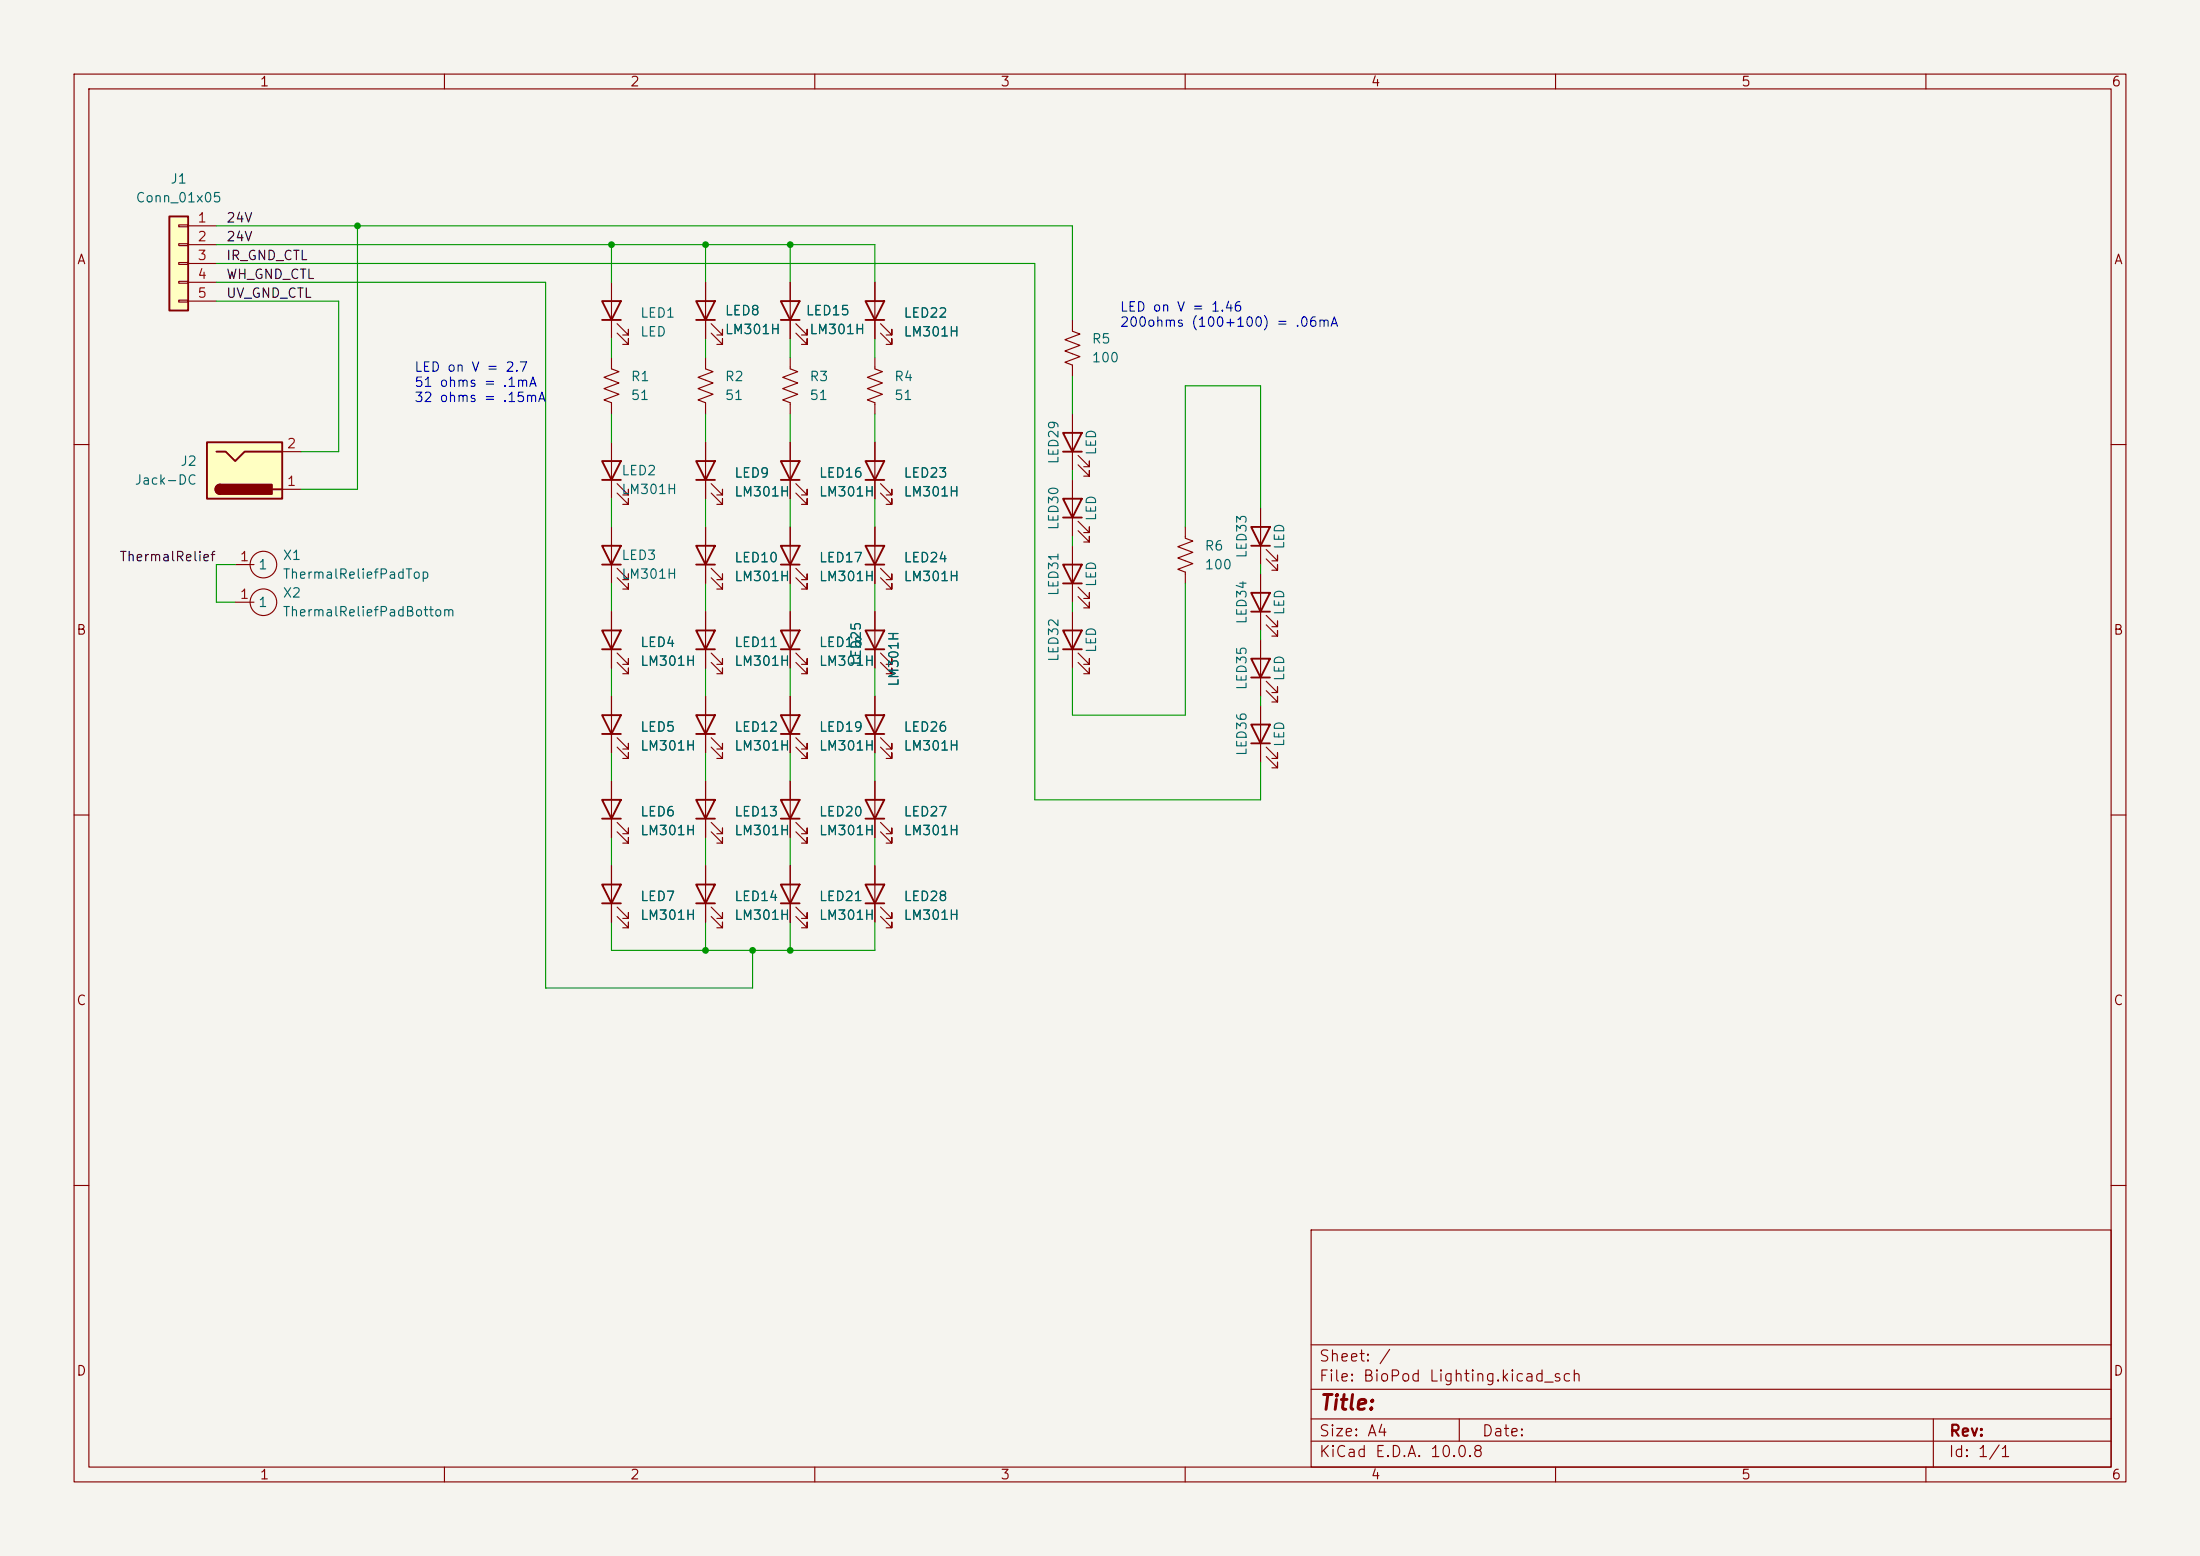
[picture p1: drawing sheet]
(kicad_sch (version 20211123) (generator eeschema)

 (paper "A4")

 (lib_symbols
  (symbol "Connector:Jack-DC" (pin_names (offset 1.016)) (in_bom yes) (on_board yes)
   (property "Reference" "J" (id 0) (at 0 5.334 0) (effects (font (size 1.27 1.27))))
   (property "Value" "Jack-DC" (id 1) (at 0 -5.08 0) (effects (font (size 1.27 1.27))))
   (property "Footprint" "" (id 2) (at 1.27 -1.016 0) (effects (font (size 1.27 1.27)) hide))
   (property "Datasheet" "~" (id 3) (at 1.27 -1.016 0) (effects (font (size 1.27 1.27)) hide))
   (symbol "Jack-DC_0_1"
    (rectangle (start -5.08 3.81) (end 5.08 -3.81) (stroke (width 0.254) (type default) (color 0 0 0 0)) (fill (type background)))
    (arc (start -3.302 3.175) (mid -3.937 2.54) (end -3.302 1.905) (stroke (width 0.254) (type default) (color 0 0 0 0)) (fill (type none)))
    (arc (start -3.302 3.175) (mid -3.937 2.54) (end -3.302 1.905) (stroke (width 0.254) (type default) (color 0 0 0 0)) (fill (type outline)))
    (polyline (pts (xy 5.08 2.54) (xy 3.81 2.54)) (stroke (width 0.254) (type default) (color 0 0 0 0)) (fill (type none)))
    (polyline (pts (xy -3.81 -2.54) (xy -2.54 -2.54) (xy -1.27 -1.27) (xy 0 -2.54) (xy 2.54 -2.54) (xy 5.08 -2.54)) (stroke (width 0.254) (type default) (color 0 0 0 0)) (fill (type none)))
    (rectangle (start 3.683 3.175) (end -3.302 1.905) (stroke (width 0.254) (type default) (color 0 0 0 0)) (fill (type outline))))
   (symbol "Jack-DC_1_1"
    (pin passive line (at 7.62 2.54 180) (length 2.54) (name "~" (effects (font (size 1.27 1.27)))) (number "1" (effects (font (size 1.27 1.27)))))
    (pin passive line (at 7.62 -2.54 180) (length 2.54) (name "~" (effects (font (size 1.27 1.27)))) (number "2" (effects (font (size 1.27 1.27)))))))
  (symbol "Connector_Generic:Conn_01x05" (pin_names (offset 1.016) hide) (in_bom yes) (on_board yes)
   (property "Reference" "J" (id 0) (at 0 7.62 0) (effects (font (size 1.27 1.27))))
   (property "Value" "Conn_01x05" (id 1) (at 0 -7.62 0) (effects (font (size 1.27 1.27))))
   (property "Footprint" "" (id 2) (at 0 0 0) (effects (font (size 1.27 1.27)) hide))
   (property "Datasheet" "~" (id 3) (at 0 0 0) (effects (font (size 1.27 1.27)) hide))
   (symbol "Conn_01x05_1_1"
    (rectangle (start -1.27 -4.953) (end 0 -5.207) (stroke (width 0.1524) (type default) (color 0 0 0 0)) (fill (type none)))
    (rectangle (start -1.27 -2.413) (end 0 -2.667) (stroke (width 0.1524) (type default) (color 0 0 0 0)) (fill (type none)))
    (rectangle (start -1.27 0.127) (end 0 -0.127) (stroke (width 0.1524) (type default) (color 0 0 0 0)) (fill (type none)))
    (rectangle (start -1.27 2.667) (end 0 2.413) (stroke (width 0.1524) (type default) (color 0 0 0 0)) (fill (type none)))
    (rectangle (start -1.27 5.207) (end 0 4.953) (stroke (width 0.1524) (type default) (color 0 0 0 0)) (fill (type none)))
    (rectangle (start -1.27 6.35) (end 1.27 -6.35) (stroke (width 0.254) (type default) (color 0 0 0 0)) (fill (type background)))
    (pin passive line (at -5.08 5.08 0) (length 3.81) (name "Pin_1" (effects (font (size 1.27 1.27)))) (number "1" (effects (font (size 1.27 1.27)))))
    (pin passive line (at -5.08 2.54 0) (length 3.81) (name "Pin_2" (effects (font (size 1.27 1.27)))) (number "2" (effects (font (size 1.27 1.27)))))
    (pin passive line (at -5.08 0 0) (length 3.81) (name "Pin_3" (effects (font (size 1.27 1.27)))) (number "3" (effects (font (size 1.27 1.27)))))
    (pin passive line (at -5.08 -2.54 0) (length 3.81) (name "Pin_4" (effects (font (size 1.27 1.27)))) (number "4" (effects (font (size 1.27 1.27)))))
    (pin passive line (at -5.08 -5.08 0) (length 3.81) (name "Pin_5" (effects (font (size 1.27 1.27)))) (number "5" (effects (font (size 1.27 1.27)))))))
  (symbol "Device:R_US" (pin_numbers hide) (pin_names (offset 0)) (in_bom yes) (on_board yes)
   (property "Reference" "R" (id 0) (at 2.54 0 90) (effects (font (size 1.27 1.27))))
   (property "Value" "R_US" (id 1) (at -2.54 0 90) (effects (font (size 1.27 1.27))))
   (property "Footprint" "" (id 2) (at 1.016 -0.254 90) (effects (font (size 1.27 1.27)) hide))
   (property "Datasheet" "~" (id 3) (at 0 0 0) (effects (font (size 1.27 1.27)) hide))
   (symbol "R_US_0_1"
    (polyline (pts (xy 0 -2.286) (xy 0 -2.54)) (stroke (width 0) (type default) (color 0 0 0 0)) (fill (type none)))
    (polyline (pts (xy 0 2.286) (xy 0 2.54)) (stroke (width 0) (type default) (color 0 0 0 0)) (fill (type none)))
    (polyline (pts (xy 0 -0.762) (xy 1.016 -1.143) (xy 0 -1.524) (xy -1.016 -1.905) (xy 0 -2.286)) (stroke (width 0) (type default) (color 0 0 0 0)) (fill (type none)))
    (polyline (pts (xy 0 0.762) (xy 1.016 0.381) (xy 0 0) (xy -1.016 -0.381) (xy 0 -0.762)) (stroke (width 0) (type default) (color 0 0 0 0)) (fill (type none)))
    (polyline (pts (xy 0 2.286) (xy 1.016 1.905) (xy 0 1.524) (xy -1.016 1.143) (xy 0 0.762)) (stroke (width 0) (type default) (color 0 0 0 0)) (fill (type none))))
   (symbol "R_US_1_1"
    (pin passive line (at 0 3.81 270) (length 1.27) (name "~" (effects (font (size 1.27 1.27)))) (number "1" (effects (font (size 1.27 1.27)))))
    (pin passive line (at 0 -3.81 90) (length 1.27) (name "~" (effects (font (size 1.27 1.27)))) (number "2" (effects (font (size 1.27 1.27)))))))
  (symbol "GySymbols:LED" (pin_numbers hide) (pin_names (offset 1.016) hide) (in_bom yes) (on_board yes)
   (property "Reference" "LED" (id 0) (at 0 3.81 90) (effects (font (size 1.27 1.27))))
   (property "Value" "LED" (id 1) (at 0 -3.81 90) (effects (font (size 1.27 1.27))))
   (property "Footprint" "" (id 2) (at 0 0 0) (effects (font (size 1.27 1.27)) hide))
   (property "Datasheet" "~" (id 3) (at 0 0 0) (effects (font (size 1.27 1.27)) hide))
   (symbol "LED_0_1"
    (polyline (pts (xy -1.27 -1.27) (xy -1.27 1.27)) (stroke (width 0.254) (type default) (color 0 0 0 0)) (fill (type none)))
    (polyline (pts (xy -1.27 0) (xy 1.27 0)) (stroke (width 0) (type default) (color 0 0 0 0)) (fill (type none)))
    (polyline (pts (xy 1.27 -1.27) (xy 1.27 1.27) (xy -1.27 0) (xy 1.27 -1.27)) (stroke (width 0.254) (type default) (color 0 0 0 0)) (fill (type none)))
    (polyline (pts (xy -3.048 -0.762) (xy -4.572 -2.286) (xy -3.81 -2.286) (xy -4.572 -2.286) (xy -4.572 -1.524)) (stroke (width 0) (type default) (color 0 0 0 0)) (fill (type none)))
    (polyline (pts (xy -1.778 -0.762) (xy -3.302 -2.286) (xy -2.54 -2.286) (xy -3.302 -2.286) (xy -3.302 -1.524)) (stroke (width 0) (type default) (color 0 0 0 0)) (fill (type none))))
   (symbol "LED_1_1"
    (pin passive line (at -3.81 0 0) (length 2.54) (name "K" (effects (font (size 1.27 1.27)))) (number "1" (effects (font (size 1.27 1.27)))))
    (pin passive line (at 3.81 0 180) (length 2.54) (name "A" (effects (font (size 1.27 1.27)))) (number "2" (effects (font (size 1.27 1.27)))))))
  (symbol "GySymbols:ThermalReliefPad" (in_bom yes) (on_board yes)
   (property "Reference" "X" (id 0) (at 0 3.81 0) (effects (font (size 1.27 1.27))))
   (property "Value" "ThermalReliefPad" (id 1) (at 0 -3.81 0) (effects (font (size 1.27 1.27))))
   (property "Footprint" "" (id 2) (at 0 0 0) (effects (font (size 1.27 1.27)) hide))
   (property "Datasheet" "" (id 3) (at 0 0 0) (effects (font (size 1.27 1.27)) hide))
   (symbol "ThermalReliefPad_0_1"
    (circle (center 1.27 0) (radius 1.7961) (stroke (width 0) (type default) (color 0 0 0 0)) (fill (type none))))
   (symbol "ThermalReliefPad_1_1"
    (pin passive line (at -2.54 0 0) (length 2.54) (name "1" (effects (font (size 1.27 1.27)))) (number "1" (effects (font (size 1.27 1.27)))))))
  (symbol "ThermalReliefPad_1" (in_bom yes) (on_board yes)
   (property "Reference" "X" (id 0) (at 0 3.81 0) (effects (font (size 1.27 1.27))))
   (property "Value" "ThermalReliefPad_1" (id 1) (at 0 -3.81 0) (effects (font (size 1.27 1.27))))
   (property "Footprint" "" (id 2) (at 0 0 0) (effects (font (size 1.27 1.27)) hide))
   (property "Datasheet" "" (id 3) (at 0 0 0) (effects (font (size 1.27 1.27)) hide))
   (symbol "ThermalReliefPad_1_0_1"
    (circle (center 1.27 0) (radius 1.7961) (stroke (width 0) (type default) (color 0 0 0 0)) (fill (type none))))
   (symbol "ThermalReliefPad_1_1_1"
    (pin passive line (at -2.54 0 0) (length 2.54) (name "1" (effects (font (size 1.27 1.27)))) (number "1" (effects (font (size 1.27 1.27))))))))

 (junction (at 82.55 33.02) (diameter 0) (color 0 0 0 0))
 (junction (at 95.25 33.02) (diameter 0) (color 0 0 0 0))
 (junction (at 48.26 30.48) (diameter 0) (color 0 0 0 0))
 (junction (at 101.6 128.27) (diameter 0) (color 0 0 0 0))
 (junction (at 106.68 128.27) (diameter 0) (color 0 0 0 0))
 (junction (at 106.68 33.02) (diameter 0) (color 0 0 0 0))
 (junction (at 95.25 128.27) (diameter 0) (color 0 0 0 0))

 (wire (pts (xy 118.11 113.03) (xy 118.11 116.84)) (stroke (width 0) (type default) (color 0 0 0 0)))
 (wire (pts (xy 118.11 78.74) (xy 118.11 82.55)) (stroke (width 0) (type default) (color 0 0 0 0)))
 (wire (pts (xy 29.21 81.28) (xy 31.75 81.28)) (stroke (width 0) (type default) (color 0 0 0 0)))
 (wire (pts (xy 170.18 85.09) (xy 170.18 86.36)) (stroke (width 0) (type default) (color 0 0 0 0)))
 (wire (pts (xy 118.11 33.02) (xy 106.68 33.02)) (stroke (width 0) (type default) (color 0 0 0 0)))
 (wire (pts (xy 106.68 67.31) (xy 106.68 71.12)) (stroke (width 0) (type default) (color 0 0 0 0)))
 (wire (pts (xy 95.25 67.31) (xy 95.25 71.12)) (stroke (width 0) (type default) (color 0 0 0 0)))
 (wire (pts (xy 106.68 128.27) (xy 106.68 124.46)) (stroke (width 0) (type default) (color 0 0 0 0)))
 (wire (pts (xy 95.25 113.03) (xy 95.25 116.84)) (stroke (width 0) (type default) (color 0 0 0 0)))
 (wire (pts (xy 48.26 30.48) (xy 48.26 66.04)) (stroke (width 0) (type default) (color 0 0 0 0)))
 (wire (pts (xy 29.21 76.2) (xy 29.21 81.28)) (stroke (width 0) (type default) (color 0 0 0 0)))
 (wire (pts (xy 82.55 113.03) (xy 82.55 116.84)) (stroke (width 0) (type default) (color 0 0 0 0)))
 (wire (pts (xy 170.18 52.07) (xy 170.18 68.58)) (stroke (width 0) (type default) (color 0 0 0 0)))
 (wire (pts (xy 170.18 76.2) (xy 170.18 77.47)) (stroke (width 0) (type default) (color 0 0 0 0)))
 (wire (pts (xy 82.55 33.02) (xy 82.55 38.1)) (stroke (width 0) (type default) (color 0 0 0 0)))
 (wire (pts (xy 31.75 76.2) (xy 29.21 76.2)) (stroke (width 0) (type default) (color 0 0 0 0)))
 (wire (pts (xy 106.68 128.27) (xy 118.11 128.27)) (stroke (width 0) (type default) (color 0 0 0 0)))
 (wire (pts (xy 29.21 30.48) (xy 48.26 30.48)) (stroke (width 0) (type default) (color 0 0 0 0)))
 (wire (pts (xy 106.68 33.02) (xy 106.68 38.1)) (stroke (width 0) (type default) (color 0 0 0 0)))
 (wire (pts (xy 82.55 67.31) (xy 82.55 71.12)) (stroke (width 0) (type default) (color 0 0 0 0)))
 (wire (pts (xy 40.64 66.04) (xy 48.26 66.04)) (stroke (width 0) (type default) (color 0 0 0 0)))
 (wire (pts (xy 82.55 78.74) (xy 82.55 82.55)) (stroke (width 0) (type default) (color 0 0 0 0)))
 (wire (pts (xy 118.11 55.88) (xy 118.11 59.69)) (stroke (width 0) (type default) (color 0 0 0 0)))
 (wire (pts (xy 95.25 101.6) (xy 95.25 105.41)) (stroke (width 0) (type default) (color 0 0 0 0)))
 (wire (pts (xy 82.55 90.17) (xy 82.55 93.98)) (stroke (width 0) (type default) (color 0 0 0 0)))
 (wire (pts (xy 106.68 113.03) (xy 106.68 116.84)) (stroke (width 0) (type default) (color 0 0 0 0)))
 (wire (pts (xy 73.66 38.1) (xy 73.66 133.35)) (stroke (width 0) (type default) (color 0 0 0 0)))
 (wire (pts (xy 82.55 128.27) (xy 82.55 124.46)) (stroke (width 0) (type default) (color 0 0 0 0)))
 (wire (pts (xy 144.78 30.48) (xy 144.78 43.18)) (stroke (width 0) (type default) (color 0 0 0 0)))
 (wire (pts (xy 95.25 128.27) (xy 101.6 128.27)) (stroke (width 0) (type default) (color 0 0 0 0)))
 (wire (pts (xy 144.78 72.39) (xy 144.78 73.66)) (stroke (width 0) (type default) (color 0 0 0 0)))
 (wire (pts (xy 82.55 55.88) (xy 82.55 59.69)) (stroke (width 0) (type default) (color 0 0 0 0)))
 (wire (pts (xy 101.6 128.27) (xy 101.6 133.35)) (stroke (width 0) (type default) (color 0 0 0 0)))
 (wire (pts (xy 118.11 45.72) (xy 118.11 48.26)) (stroke (width 0) (type default) (color 0 0 0 0)))
 (wire (pts (xy 82.55 128.27) (xy 95.25 128.27)) (stroke (width 0) (type default) (color 0 0 0 0)))
 (wire (pts (xy 48.26 30.48) (xy 144.78 30.48)) (stroke (width 0) (type default) (color 0 0 0 0)))
 (wire (pts (xy 95.25 128.27) (xy 95.25 124.46)) (stroke (width 0) (type default) (color 0 0 0 0)))
 (wire (pts (xy 170.18 93.98) (xy 170.18 95.25)) (stroke (width 0) (type default) (color 0 0 0 0)))
 (wire (pts (xy 101.6 128.27) (xy 106.68 128.27)) (stroke (width 0) (type default) (color 0 0 0 0)))
 (wire (pts (xy 95.25 33.02) (xy 82.55 33.02)) (stroke (width 0) (type default) (color 0 0 0 0)))
 (wire (pts (xy 29.21 35.56) (xy 139.7 35.56)) (stroke (width 0) (type default) (color 0 0 0 0)))
 (wire (pts (xy 73.66 133.35) (xy 101.6 133.35)) (stroke (width 0) (type default) (color 0 0 0 0)))
 (wire (pts (xy 95.25 33.02) (xy 95.25 38.1)) (stroke (width 0) (type default) (color 0 0 0 0)))
 (wire (pts (xy 118.11 38.1) (xy 118.11 33.02)) (stroke (width 0) (type default) (color 0 0 0 0)))
 (wire (pts (xy 118.11 128.27) (xy 118.11 124.46)) (stroke (width 0) (type default) (color 0 0 0 0)))
 (wire (pts (xy 139.7 107.95) (xy 170.18 107.95)) (stroke (width 0) (type default) (color 0 0 0 0)))
 (wire (pts (xy 144.78 81.28) (xy 144.78 82.55)) (stroke (width 0) (type default) (color 0 0 0 0)))
 (wire (pts (xy 144.78 96.52) (xy 160.02 96.52)) (stroke (width 0) (type default) (color 0 0 0 0)))
 (wire (pts (xy 29.21 38.1) (xy 73.66 38.1)) (stroke (width 0) (type default) (color 0 0 0 0)))
 (wire (pts (xy 29.21 33.02) (xy 82.55 33.02)) (stroke (width 0) (type default) (color 0 0 0 0)))
 (wire (pts (xy 160.02 71.12) (xy 160.02 52.07)) (stroke (width 0) (type default) (color 0 0 0 0)))
 (wire (pts (xy 106.68 55.88) (xy 106.68 59.69)) (stroke (width 0) (type default) (color 0 0 0 0)))
 (wire (pts (xy 29.21 40.64) (xy 45.72 40.64)) (stroke (width 0) (type default) (color 0 0 0 0)))
 (wire (pts (xy 106.68 33.02) (xy 95.25 33.02)) (stroke (width 0) (type default) (color 0 0 0 0)))
 (wire (pts (xy 95.25 55.88) (xy 95.25 59.69)) (stroke (width 0) (type default) (color 0 0 0 0)))
 (wire (pts (xy 144.78 90.17) (xy 144.78 96.52)) (stroke (width 0) (type default) (color 0 0 0 0)))
 (wire (pts (xy 106.68 45.72) (xy 106.68 48.26)) (stroke (width 0) (type default) (color 0 0 0 0)))
 (wire (pts (xy 106.68 78.74) (xy 106.68 82.55)) (stroke (width 0) (type default) (color 0 0 0 0)))
 (wire (pts (xy 144.78 50.8) (xy 144.78 55.88)) (stroke (width 0) (type default) (color 0 0 0 0)))
 (wire (pts (xy 106.68 90.17) (xy 106.68 93.98)) (stroke (width 0) (type default) (color 0 0 0 0)))
 (wire (pts (xy 160.02 52.07) (xy 170.18 52.07)) (stroke (width 0) (type default) (color 0 0 0 0)))
 (wire (pts (xy 118.11 101.6) (xy 118.11 105.41)) (stroke (width 0) (type default) (color 0 0 0 0)))
 (wire (pts (xy 40.64 60.96) (xy 45.72 60.96)) (stroke (width 0) (type default) (color 0 0 0 0)))
 (wire (pts (xy 160.02 96.52) (xy 160.02 78.74)) (stroke (width 0) (type default) (color 0 0 0 0)))
 (wire (pts (xy 106.68 101.6) (xy 106.68 105.41)) (stroke (width 0) (type default) (color 0 0 0 0)))
 (wire (pts (xy 139.7 35.56) (xy 139.7 107.95)) (stroke (width 0) (type default) (color 0 0 0 0)))
 (wire (pts (xy 118.11 67.31) (xy 118.11 71.12)) (stroke (width 0) (type default) (color 0 0 0 0)))
 (wire (pts (xy 95.25 45.72) (xy 95.25 48.26)) (stroke (width 0) (type default) (color 0 0 0 0)))
 (wire (pts (xy 95.25 90.17) (xy 95.25 93.98)) (stroke (width 0) (type default) (color 0 0 0 0)))
 (wire (pts (xy 82.55 101.6) (xy 82.55 105.41)) (stroke (width 0) (type default) (color 0 0 0 0)))
 (wire (pts (xy 144.78 63.5) (xy 144.78 64.77)) (stroke (width 0) (type default) (color 0 0 0 0)))
 (wire (pts (xy 170.18 102.87) (xy 170.18 107.95)) (stroke (width 0) (type default) (color 0 0 0 0)))
 (wire (pts (xy 118.11 90.17) (xy 118.11 93.98)) (stroke (width 0) (type default) (color 0 0 0 0)))
 (wire (pts (xy 95.25 78.74) (xy 95.25 82.55)) (stroke (width 0) (type default) (color 0 0 0 0)))
 (wire (pts (xy 45.72 40.64) (xy 45.72 60.96)) (stroke (width 0) (type default) (color 0 0 0 0)))
 (wire (pts (xy 82.55 45.72) (xy 82.55 48.26)) (stroke (width 0) (type default) (color 0 0 0 0)))

 (text "LED on V = 1.46\n200ohms (100+100) = .06mA" (at 151.13 44.45 0) (effects (font (size 1.27 1.27)) (justify left bottom)))
 (text "LED on V = 2.7\n51 ohms = .1mA\n32 ohms = .15mA" (at 55.88 54.61 0) (effects (font (size 1.27 1.27)) (justify left bottom)))

 (label "24V" (at 30.48 30.48 0) (effects (font (size 1.27 1.27)) (justify left bottom)))
 (label "WH_GND_CTL" (at 30.48 38.1 0) (effects (font (size 1.27 1.27)) (justify left bottom)))
 (label "IR_GND_CTL" (at 30.48 35.56 0) (effects (font (size 1.27 1.27)) (justify left bottom)))
 (label "24V" (at 30.48 33.02 0) (effects (font (size 1.27 1.27)) (justify left bottom)))
 (label "UV_GND_CTL" (at 30.48 40.64 0) (effects (font (size 1.27 1.27)) (justify left bottom)))
 (label "ThermalRelief" (at 29.21 76.2 180) (effects (font (size 1.27 1.27)) (justify right bottom)))

 (symbol (lib_id "GySymbols:LED") (at 118.11 86.36 90) (unit 1) (in_bom yes) (on_board yes)
  (property "Reference" "LED25" (id 0) (at 115.57 83.82 0) (effects (font (size 1.27 1.27)) (justify right)))
  (property "Value" "LM301H" (id 1) (at 120.65 85.09 0) (effects (font (size 1.27 1.27)) (justify right)))
  (property "Footprint" "AAAGYFootprints:LM301H_LED" (id 2) (at 118.11 86.36 0) (effects (font (size 1.27 1.27)) hide))
  (property "Datasheet" "~" (id 3) (at 118.11 86.36 0) (effects (font (size 1.27 1.27)) hide)) (pin "1") (pin "2"))

 (symbol (lib_id "GySymbols:LED") (at 106.68 109.22 90) (unit 1) (in_bom yes) (on_board yes) (fields_autoplaced)
  (property "Reference" "LED20" (id 0) (at 110.49 109.5374 90) (effects (font (size 1.27 1.27)) (justify right)))
  (property "Value" "LM301H" (id 1) (at 110.49 112.0774 90) (effects (font (size 1.27 1.27)) (justify right)))
  (property "Footprint" "AAAGYFootprints:LM301H_LED" (id 2) (at 106.68 109.22 0) (effects (font (size 1.27 1.27)) hide))
  (property "Datasheet" "~" (id 3) (at 106.68 109.22 0) (effects (font (size 1.27 1.27)) hide)) (pin "1") (pin "2"))

 (symbol (lib_id "GySymbols:LED") (at 82.55 74.93 90) (unit 1) (in_bom yes) (on_board yes)
  (property "Reference" "LED3" (id 0) (at 83.82 74.93 90) (effects (font (size 1.27 1.27)) (justify right)))
  (property "Value" "LM301H" (id 1) (at 83.82 77.47 90) (effects (font (size 1.27 1.27)) (justify right)))
  (property "Footprint" "AAAGYFootprints:LM301H_LED" (id 2) (at 82.55 74.93 0) (effects (font (size 1.27 1.27)) hide))
  (property "Datasheet" "~" (id 3) (at 82.55 74.93 0) (effects (font (size 1.27 1.27)) hide)) (pin "1") (pin "2"))

 (symbol (lib_id "GySymbols:LED") (at 106.68 74.93 90) (unit 1) (in_bom yes) (on_board yes) (fields_autoplaced)
  (property "Reference" "LED17" (id 0) (at 110.49 75.2474 90) (effects (font (size 1.27 1.27)) (justify right)))
  (property "Value" "LM301H" (id 1) (at 110.49 77.7874 90) (effects (font (size 1.27 1.27)) (justify right)))
  (property "Footprint" "AAAGYFootprints:LM301H_LED" (id 2) (at 106.68 74.93 0) (effects (font (size 1.27 1.27)) hide))
  (property "Datasheet" "~" (id 3) (at 106.68 74.93 0) (effects (font (size 1.27 1.27)) hide)) (pin "1") (pin "2"))

 (symbol (lib_id "GySymbols:LED") (at 82.55 109.22 90) (unit 1) (in_bom yes) (on_board yes) (fields_autoplaced)
  (property "Reference" "LED6" (id 0) (at 86.36 109.5374 90) (effects (font (size 1.27 1.27)) (justify right)))
  (property "Value" "LM301H" (id 1) (at 86.36 112.0774 90) (effects (font (size 1.27 1.27)) (justify right)))
  (property "Footprint" "AAAGYFootprints:LM301H_LED" (id 2) (at 82.55 109.22 0) (effects (font (size 1.27 1.27)) hide))
  (property "Datasheet" "~" (id 3) (at 82.55 109.22 0) (effects (font (size 1.27 1.27)) hide)) (pin "1") (pin "2"))

 (symbol (lib_id "GySymbols:LED") (at 95.25 120.65 90) (unit 1) (in_bom yes) (on_board yes) (fields_autoplaced)
  (property "Reference" "LED14" (id 0) (at 99.06 120.9674 90) (effects (font (size 1.27 1.27)) (justify right)))
  (property "Value" "LM301H" (id 1) (at 99.06 123.5074 90) (effects (font (size 1.27 1.27)) (justify right)))
  (property "Footprint" "AAAGYFootprints:LM301H_LED" (id 2) (at 95.25 120.65 0) (effects (font (size 1.27 1.27)) hide))
  (property "Datasheet" "~" (id 3) (at 95.25 120.65 0) (effects (font (size 1.27 1.27)) hide)) (pin "1") (pin "2"))

 (symbol (lib_id "GySymbols:LED") (at 144.78 68.58 90) (unit 1) (in_bom yes) (on_board yes) (fields_autoplaced)
  (property "Reference" "LED30" (id 0) (at 142.24 68.58 0))
  (property "Value" "LED" (id 1) (at 147.32 68.58 0))
  (property "Footprint" "AAAGYFootprints:SFH-4258_LED" (id 2) (at 144.78 68.58 0) (effects (font (size 1.27 1.27)) hide))
  (property "Datasheet" "~" (id 3) (at 144.78 68.58 0) (effects (font (size 1.27 1.27)) hide)) (pin "1") (pin "2"))

 (symbol (lib_name "ThermalReliefPad_1") (lib_id "GySymbols:ThermalReliefPad") (at 34.29 81.28 0) (unit 1) (in_bom yes) (on_board yes) (fields_autoplaced)
  (property "Reference" "X2" (id 0) (at 38.1 80.0099 0) (effects (font (size 1.27 1.27)) (justify left)))
  (property "Value" "ThermalReliefPadBottom" (id 1) (at 38.1 82.5499 0) (effects (font (size 1.27 1.27)) (justify left)))
  (property "Footprint" "AAAGYFootprints:ThermalReliefNoMask" (id 2) (at 34.29 81.28 0) (effects (font (size 1.27 1.27)) hide))
  (property "Datasheet" "" (id 3) (at 34.29 81.28 0) (effects (font (size 1.27 1.27)) hide)) (pin "1"))

 (symbol (lib_id "GySymbols:LED") (at 170.18 72.39 90) (unit 1) (in_bom yes) (on_board yes) (fields_autoplaced)
  (property "Reference" "LED33" (id 0) (at 167.64 72.39 0))
  (property "Value" "LED" (id 1) (at 172.72 72.39 0))
  (property "Footprint" "AAAGYFootprints:SFH-4258_LED" (id 2) (at 170.18 72.39 0) (effects (font (size 1.27 1.27)) hide))
  (property "Datasheet" "~" (id 3) (at 170.18 72.39 0) (effects (font (size 1.27 1.27)) hide)) (pin "1") (pin "2"))

 (symbol (lib_id "GySymbols:ThermalReliefPad") (at 34.29 76.2 0) (unit 1) (in_bom yes) (on_board yes) (fields_autoplaced)
  (property "Reference" "X1" (id 0) (at 38.1 74.9299 0) (effects (font (size 1.27 1.27)) (justify left)))
  (property "Value" "ThermalReliefPadTop" (id 1) (at 38.1 77.4699 0) (effects (font (size 1.27 1.27)) (justify left)))
  (property "Footprint" "AAAGYFootprints:ThermalReliefWithMask" (id 2) (at 34.29 76.2 0) (effects (font (size 1.27 1.27)) hide))
  (property "Datasheet" "" (id 3) (at 34.29 76.2 0) (effects (font (size 1.27 1.27)) hide)) (pin "1"))

 (symbol (lib_id "GySymbols:LED") (at 106.68 120.65 90) (unit 1) (in_bom yes) (on_board yes) (fields_autoplaced)
  (property "Reference" "LED21" (id 0) (at 110.49 120.9674 90) (effects (font (size 1.27 1.27)) (justify right)))
  (property "Value" "LM301H" (id 1) (at 110.49 123.5074 90) (effects (font (size 1.27 1.27)) (justify right)))
  (property "Footprint" "AAAGYFootprints:LM301H_LED" (id 2) (at 106.68 120.65 0) (effects (font (size 1.27 1.27)) hide))
  (property "Datasheet" "~" (id 3) (at 106.68 120.65 0) (effects (font (size 1.27 1.27)) hide)) (pin "1") (pin "2"))

 (symbol (lib_id "GySymbols:LED") (at 82.55 120.65 90) (unit 1) (in_bom yes) (on_board yes) (fields_autoplaced)
  (property "Reference" "LED7" (id 0) (at 86.36 120.9674 90) (effects (font (size 1.27 1.27)) (justify right)))
  (property "Value" "LM301H" (id 1) (at 86.36 123.5074 90) (effects (font (size 1.27 1.27)) (justify right)))
  (property "Footprint" "AAAGYFootprints:LM301H_LED" (id 2) (at 82.55 120.65 0) (effects (font (size 1.27 1.27)) hide))
  (property "Datasheet" "~" (id 3) (at 82.55 120.65 0) (effects (font (size 1.27 1.27)) hide)) (pin "1") (pin "2"))

 (symbol (lib_id "GySymbols:LED") (at 95.25 109.22 90) (unit 1) (in_bom yes) (on_board yes) (fields_autoplaced)
  (property "Reference" "LED13" (id 0) (at 99.06 109.5374 90) (effects (font (size 1.27 1.27)) (justify right)))
  (property "Value" "LM301H" (id 1) (at 99.06 112.0774 90) (effects (font (size 1.27 1.27)) (justify right)))
  (property "Footprint" "AAAGYFootprints:LM301H_LED" (id 2) (at 95.25 109.22 0) (effects (font (size 1.27 1.27)) hide))
  (property "Datasheet" "~" (id 3) (at 95.25 109.22 0) (effects (font (size 1.27 1.27)) hide)) (pin "1") (pin "2"))

 (symbol (lib_id "GySymbols:LED") (at 82.55 63.5 90) (unit 1) (in_bom yes) (on_board yes)
  (property "Reference" "LED2" (id 0) (at 83.82 63.5 90) (effects (font (size 1.27 1.27)) (justify right)))
  (property "Value" "LM301H" (id 1) (at 83.82 66.04 90) (effects (font (size 1.27 1.27)) (justify right)))
  (property "Footprint" "AAAGYFootprints:LM301H_LED" (id 2) (at 82.55 63.5 0) (effects (font (size 1.27 1.27)) hide))
  (property "Datasheet" "~" (id 3) (at 82.55 63.5 0) (effects (font (size 1.27 1.27)) hide)) (pin "1") (pin "2"))

 (symbol (lib_id "GySymbols:LED") (at 170.18 99.06 90) (unit 1) (in_bom yes) (on_board yes) (fields_autoplaced)
  (property "Reference" "LED36" (id 0) (at 167.64 99.06 0))
  (property "Value" "LED" (id 1) (at 172.72 99.06 0))
  (property "Footprint" "AAAGYFootprints:SFH-4258_LED" (id 2) (at 170.18 99.06 0) (effects (font (size 1.27 1.27)) hide))
  (property "Datasheet" "~" (id 3) (at 170.18 99.06 0) (effects (font (size 1.27 1.27)) hide)) (pin "1") (pin "2"))

 (symbol (lib_id "GySymbols:LED") (at 106.68 97.79 90) (unit 1) (in_bom yes) (on_board yes) (fields_autoplaced)
  (property "Reference" "LED19" (id 0) (at 110.49 98.1074 90) (effects (font (size 1.27 1.27)) (justify right)))
  (property "Value" "LM301H" (id 1) (at 110.49 100.6474 90) (effects (font (size 1.27 1.27)) (justify right)))
  (property "Footprint" "AAAGYFootprints:LM301H_LED" (id 2) (at 106.68 97.79 0) (effects (font (size 1.27 1.27)) hide))
  (property "Datasheet" "~" (id 3) (at 106.68 97.79 0) (effects (font (size 1.27 1.27)) hide)) (pin "1") (pin "2"))

 (symbol (lib_id "GySymbols:LED") (at 118.11 97.79 90) (unit 1) (in_bom yes) (on_board yes) (fields_autoplaced)
  (property "Reference" "LED26" (id 0) (at 121.92 98.1074 90) (effects (font (size 1.27 1.27)) (justify right)))
  (property "Value" "LM301H" (id 1) (at 121.92 100.6474 90) (effects (font (size 1.27 1.27)) (justify right)))
  (property "Footprint" "AAAGYFootprints:LM301H_LED" (id 2) (at 118.11 97.79 0) (effects (font (size 1.27 1.27)) hide))
  (property "Datasheet" "~" (id 3) (at 118.11 97.79 0) (effects (font (size 1.27 1.27)) hide)) (pin "1") (pin "2"))

 (symbol (lib_id "GySymbols:LED") (at 95.25 63.5 90) (unit 1) (in_bom yes) (on_board yes)
  (property "Reference" "LED9" (id 0) (at 99.06 63.8174 90) (effects (font (size 1.27 1.27)) (justify right)))
  (property "Value" "LM301H" (id 1) (at 99.06 66.3574 90) (effects (font (size 1.27 1.27)) (justify right)))
  (property "Footprint" "AAAGYFootprints:LM301H_LED" (id 2) (at 95.25 63.5 0) (effects (font (size 1.27 1.27)) hide))
  (property "Datasheet" "~" (id 3) (at 95.25 63.5 0) (effects (font (size 1.27 1.27)) hide)) (pin "1") (pin "2"))

 (symbol (lib_id "Device:R_US") (at 95.25 52.07 0) (unit 1) (in_bom yes) (on_board yes) (fields_autoplaced)
  (property "Reference" "R2" (id 0) (at 97.79 50.7999 0) (effects (font (size 1.27 1.27)) (justify left)))
  (property "Value" "51" (id 1) (at 97.79 53.3399 0) (effects (font (size 1.27 1.27)) (justify left)))
  (property "Footprint" "Resistor_SMD:R_2512_6332Metric_Pad1.40x3.35mm_HandSolder" (id 2) (at 96.266 52.324 90) (effects (font (size 1.27 1.27)) hide))
  (property "Datasheet" "~" (id 3) (at 95.25 52.07 0) (effects (font (size 1.27 1.27)) hide)) (pin "1") (pin "2"))

 (symbol (lib_id "GySymbols:LED") (at 118.11 120.65 90) (unit 1) (in_bom yes) (on_board yes) (fields_autoplaced)
  (property "Reference" "LED28" (id 0) (at 121.92 120.9674 90) (effects (font (size 1.27 1.27)) (justify right)))
  (property "Value" "LM301H" (id 1) (at 121.92 123.5074 90) (effects (font (size 1.27 1.27)) (justify right)))
  (property "Footprint" "AAAGYFootprints:LM301H_LED" (id 2) (at 118.11 120.65 0) (effects (font (size 1.27 1.27)) hide))
  (property "Datasheet" "~" (id 3) (at 118.11 120.65 0) (effects (font (size 1.27 1.27)) hide)) (pin "1") (pin "2"))

 (symbol (lib_id "GySymbols:LED") (at 170.18 90.17 90) (unit 1) (in_bom yes) (on_board yes) (fields_autoplaced)
  (property "Reference" "LED35" (id 0) (at 167.64 90.17 0))
  (property "Value" "LED" (id 1) (at 172.72 90.17 0))
  (property "Footprint" "AAAGYFootprints:SFH-4258_LED" (id 2) (at 170.18 90.17 0) (effects (font (size 1.27 1.27)) hide))
  (property "Datasheet" "~" (id 3) (at 170.18 90.17 0) (effects (font (size 1.27 1.27)) hide)) (pin "1") (pin "2"))

 (symbol (lib_id "Device:R_US") (at 144.78 46.99 0) (unit 1) (in_bom yes) (on_board yes) (fields_autoplaced)
  (property "Reference" "R5" (id 0) (at 147.32 45.7199 0) (effects (font (size 1.27 1.27)) (justify left)))
  (property "Value" "100" (id 1) (at 147.32 48.2599 0) (effects (font (size 1.27 1.27)) (justify left)))
  (property "Footprint" "Resistor_SMD:R_2512_6332Metric_Pad1.40x3.35mm_HandSolder" (id 2) (at 145.796 47.244 90) (effects (font (size 1.27 1.27)) hide))
  (property "Datasheet" "~" (id 3) (at 144.78 46.99 0) (effects (font (size 1.27 1.27)) hide)) (pin "1") (pin "2"))

 (symbol (lib_id "GySymbols:LED") (at 118.11 109.22 90) (unit 1) (in_bom yes) (on_board yes) (fields_autoplaced)
  (property "Reference" "LED27" (id 0) (at 121.92 109.5374 90) (effects (font (size 1.27 1.27)) (justify right)))
  (property "Value" "LM301H" (id 1) (at 121.92 112.0774 90) (effects (font (size 1.27 1.27)) (justify right)))
  (property "Footprint" "AAAGYFootprints:LM301H_LED" (id 2) (at 118.11 109.22 0) (effects (font (size 1.27 1.27)) hide))
  (property "Datasheet" "~" (id 3) (at 118.11 109.22 0) (effects (font (size 1.27 1.27)) hide)) (pin "1") (pin "2"))

 (symbol (lib_id "GySymbols:LED") (at 95.25 97.79 90) (unit 1) (in_bom yes) (on_board yes) (fields_autoplaced)
  (property "Reference" "LED12" (id 0) (at 99.06 98.1074 90) (effects (font (size 1.27 1.27)) (justify right)))
  (property "Value" "LM301H" (id 1) (at 99.06 100.6474 90) (effects (font (size 1.27 1.27)) (justify right)))
  (property "Footprint" "AAAGYFootprints:LM301H_LED" (id 2) (at 95.25 97.79 0) (effects (font (size 1.27 1.27)) hide))
  (property "Datasheet" "~" (id 3) (at 95.25 97.79 0) (effects (font (size 1.27 1.27)) hide)) (pin "1") (pin "2"))

 (symbol (lib_id "GySymbols:LED") (at 95.25 86.36 90) (unit 1) (in_bom yes) (on_board yes) (fields_autoplaced)
  (property "Reference" "LED11" (id 0) (at 99.06 86.6774 90) (effects (font (size 1.27 1.27)) (justify right)))
  (property "Value" "LM301H" (id 1) (at 99.06 89.2174 90) (effects (font (size 1.27 1.27)) (justify right)))
  (property "Footprint" "AAAGYFootprints:LM301H_LED" (id 2) (at 95.25 86.36 0) (effects (font (size 1.27 1.27)) hide))
  (property "Datasheet" "~" (id 3) (at 95.25 86.36 0) (effects (font (size 1.27 1.27)) hide)) (pin "1") (pin "2"))

 (symbol (lib_id "Connector_Generic:Conn_01x05") (at 24.13 35.56 0) (mirror y) (unit 1) (in_bom yes) (on_board yes) (fields_autoplaced)
  (property "Reference" "J1" (id 0) (at 24.13 24.13 0))
  (property "Value" "Conn_01x05" (id 1) (at 24.13 26.67 0))
  (property "Footprint" "AAAGYFootprints:5PinLightConnector" (id 2) (at 24.13 35.56 0) (effects (font (size 1.27 1.27)) hide))
  (property "Datasheet" "~" (id 3) (at 24.13 35.56 0) (effects (font (size 1.27 1.27)) hide)) (pin "1") (pin "2") (pin "3") (pin "4") (pin "5"))

 (symbol (lib_id "GySymbols:LED") (at 82.55 41.91 90) (unit 1) (in_bom yes) (on_board yes) (fields_autoplaced)
  (property "Reference" "LED1" (id 0) (at 86.36 42.2274 90) (effects (font (size 1.27 1.27)) (justify right)))
  (property "Value" "LED" (id 1) (at 86.36 44.7674 90) (effects (font (size 1.27 1.27)) (justify right)))
  (property "Footprint" "AAAGYFootprints:LM301H_LED" (id 2) (at 82.55 41.91 0) (effects (font (size 1.27 1.27)) hide))
  (property "Datasheet" "~" (id 3) (at 82.55 41.91 0) (effects (font (size 1.27 1.27)) hide)) (pin "1") (pin "2"))

 (symbol (lib_id "GySymbols:LED") (at 95.25 41.91 90) (unit 1) (in_bom yes) (on_board yes)
  (property "Reference" "LED8" (id 0) (at 97.79 41.91 90) (effects (font (size 1.27 1.27)) (justify right)))
  (property "Value" "LM301H" (id 1) (at 97.79 44.45 90) (effects (font (size 1.27 1.27)) (justify right)))
  (property "Footprint" "AAAGYFootprints:LM301H_LED" (id 2) (at 95.25 41.91 0) (effects (font (size 1.27 1.27)) hide))
  (property "Datasheet" "~" (id 3) (at 95.25 41.91 0) (effects (font (size 1.27 1.27)) hide)) (pin "1") (pin "2"))

 (symbol (lib_id "GySymbols:LED") (at 106.68 63.5 90) (unit 1) (in_bom yes) (on_board yes) (fields_autoplaced)
  (property "Reference" "LED16" (id 0) (at 110.49 63.8174 90) (effects (font (size 1.27 1.27)) (justify right)))
  (property "Value" "LM301H" (id 1) (at 110.49 66.3574 90) (effects (font (size 1.27 1.27)) (justify right)))
  (property "Footprint" "AAAGYFootprints:LM301H_LED" (id 2) (at 106.68 63.5 0) (effects (font (size 1.27 1.27)) hide))
  (property "Datasheet" "~" (id 3) (at 106.68 63.5 0) (effects (font (size 1.27 1.27)) hide)) (pin "1") (pin "2"))

 (symbol (lib_id "Device:R_US") (at 82.55 52.07 0) (unit 1) (in_bom yes) (on_board yes)
  (property "Reference" "R1" (id 0) (at 85.09 50.8 0) (effects (font (size 1.27 1.27)) (justify left)))
  (property "Value" "51" (id 1) (at 85.09 53.3399 0) (effects (font (size 1.27 1.27)) (justify left)))
  (property "Footprint" "Resistor_SMD:R_2512_6332Metric_Pad1.40x3.35mm_HandSolder" (id 2) (at 83.566 52.324 90) (effects (font (size 1.27 1.27)) hide))
  (property "Datasheet" "~" (id 3) (at 82.55 52.07 0) (effects (font (size 1.27 1.27)) hide)) (pin "1") (pin "2"))

 (symbol (lib_id "GySymbols:LED") (at 82.55 97.79 90) (unit 1) (in_bom yes) (on_board yes) (fields_autoplaced)
  (property "Reference" "LED5" (id 0) (at 86.36 98.1074 90) (effects (font (size 1.27 1.27)) (justify right)))
  (property "Value" "LM301H" (id 1) (at 86.36 100.6474 90) (effects (font (size 1.27 1.27)) (justify right)))
  (property "Footprint" "AAAGYFootprints:LM301H_LED" (id 2) (at 82.55 97.79 0) (effects (font (size 1.27 1.27)) hide))
  (property "Datasheet" "~" (id 3) (at 82.55 97.79 0) (effects (font (size 1.27 1.27)) hide)) (pin "1") (pin "2"))

 (symbol (lib_id "GySymbols:LED") (at 95.25 74.93 90) (unit 1) (in_bom yes) (on_board yes) (fields_autoplaced)
  (property "Reference" "LED10" (id 0) (at 99.06 75.2474 90) (effects (font (size 1.27 1.27)) (justify right)))
  (property "Value" "LM301H" (id 1) (at 99.06 77.7874 90) (effects (font (size 1.27 1.27)) (justify right)))
  (property "Footprint" "AAAGYFootprints:LM301H_LED" (id 2) (at 95.25 74.93 0) (effects (font (size 1.27 1.27)) hide))
  (property "Datasheet" "~" (id 3) (at 95.25 74.93 0) (effects (font (size 1.27 1.27)) hide)) (pin "1") (pin "2"))

 (symbol (lib_id "GySymbols:LED") (at 144.78 59.69 90) (unit 1) (in_bom yes) (on_board yes) (fields_autoplaced)
  (property "Reference" "LED29" (id 0) (at 142.24 59.69 0))
  (property "Value" "LED" (id 1) (at 147.32 59.69 0))
  (property "Footprint" "AAAGYFootprints:SFH-4258_LED" (id 2) (at 144.78 59.69 0) (effects (font (size 1.27 1.27)) hide))
  (property "Datasheet" "~" (id 3) (at 144.78 59.69 0) (effects (font (size 1.27 1.27)) hide)) (pin "1") (pin "2"))

 (symbol (lib_id "Connector:Jack-DC") (at 33.02 63.5 0) (mirror x) (unit 1) (in_bom yes) (on_board yes) (fields_autoplaced)
  (property "Reference" "J2" (id 0) (at 26.67 62.2299 0) (effects (font (size 1.27 1.27)) (justify right)))
  (property "Value" "Jack-DC" (id 1) (at 26.67 64.7699 0) (effects (font (size 1.27 1.27)) (justify right)))
  (property "Footprint" "AAAGYFootprints:DisplayBoardDCJack" (id 2) (at 34.29 62.484 0) (effects (font (size 1.27 1.27)) hide))
  (property "Datasheet" "~" (id 3) (at 34.29 62.484 0) (effects (font (size 1.27 1.27)) hide)) (pin "1") (pin "2"))

 (symbol (lib_id "GySymbols:LED") (at 144.78 77.47 90) (unit 1) (in_bom yes) (on_board yes) (fields_autoplaced)
  (property "Reference" "LED31" (id 0) (at 142.24 77.47 0))
  (property "Value" "LED" (id 1) (at 147.32 77.47 0))
  (property "Footprint" "AAAGYFootprints:SFH-4258_LED" (id 2) (at 144.78 77.47 0) (effects (font (size 1.27 1.27)) hide))
  (property "Datasheet" "~" (id 3) (at 144.78 77.47 0) (effects (font (size 1.27 1.27)) hide)) (pin "1") (pin "2"))

 (symbol (lib_id "GySymbols:LED") (at 118.11 63.5 90) (unit 1) (in_bom yes) (on_board yes) (fields_autoplaced)
  (property "Reference" "LED23" (id 0) (at 121.92 63.8174 90) (effects (font (size 1.27 1.27)) (justify right)))
  (property "Value" "LM301H" (id 1) (at 121.92 66.3574 90) (effects (font (size 1.27 1.27)) (justify right)))
  (property "Footprint" "AAAGYFootprints:LM301H_LED" (id 2) (at 118.11 63.5 0) (effects (font (size 1.27 1.27)) hide))
  (property "Datasheet" "~" (id 3) (at 118.11 63.5 0) (effects (font (size 1.27 1.27)) hide)) (pin "1") (pin "2"))

 (symbol (lib_id "GySymbols:LED") (at 118.11 74.93 90) (unit 1) (in_bom yes) (on_board yes) (fields_autoplaced)
  (property "Reference" "LED24" (id 0) (at 121.92 75.2474 90) (effects (font (size 1.27 1.27)) (justify right)))
  (property "Value" "LM301H" (id 1) (at 121.92 77.7874 90) (effects (font (size 1.27 1.27)) (justify right)))
  (property "Footprint" "AAAGYFootprints:LM301H_LED" (id 2) (at 118.11 74.93 0) (effects (font (size 1.27 1.27)) hide))
  (property "Datasheet" "~" (id 3) (at 118.11 74.93 0) (effects (font (size 1.27 1.27)) hide)) (pin "1") (pin "2"))

 (symbol (lib_id "Device:R_US") (at 118.11 52.07 0) (unit 1) (in_bom yes) (on_board yes) (fields_autoplaced)
  (property "Reference" "R4" (id 0) (at 120.65 50.7999 0) (effects (font (size 1.27 1.27)) (justify left)))
  (property "Value" "51" (id 1) (at 120.65 53.3399 0) (effects (font (size 1.27 1.27)) (justify left)))
  (property "Footprint" "Resistor_SMD:R_2512_6332Metric_Pad1.40x3.35mm_HandSolder" (id 2) (at 119.126 52.324 90) (effects (font (size 1.27 1.27)) hide))
  (property "Datasheet" "~" (id 3) (at 118.11 52.07 0) (effects (font (size 1.27 1.27)) hide)) (pin "1") (pin "2"))

 (symbol (lib_id "Device:R_US") (at 106.68 52.07 0) (unit 1) (in_bom yes) (on_board yes) (fields_autoplaced)
  (property "Reference" "R3" (id 0) (at 109.22 50.7999 0) (effects (font (size 1.27 1.27)) (justify left)))
  (property "Value" "51" (id 1) (at 109.22 53.3399 0) (effects (font (size 1.27 1.27)) (justify left)))
  (property "Footprint" "Resistor_SMD:R_2512_6332Metric_Pad1.40x3.35mm_HandSolder" (id 2) (at 107.696 52.324 90) (effects (font (size 1.27 1.27)) hide))
  (property "Datasheet" "~" (id 3) (at 106.68 52.07 0) (effects (font (size 1.27 1.27)) hide)) (pin "1") (pin "2"))

 (symbol (lib_id "GySymbols:LED") (at 170.18 81.28 90) (unit 1) (in_bom yes) (on_board yes) (fields_autoplaced)
  (property "Reference" "LED34" (id 0) (at 167.64 81.28 0))
  (property "Value" "LED" (id 1) (at 172.72 81.28 0))
  (property "Footprint" "AAAGYFootprints:SFH-4258_LED" (id 2) (at 170.18 81.28 0) (effects (font (size 1.27 1.27)) hide))
  (property "Datasheet" "~" (id 3) (at 170.18 81.28 0) (effects (font (size 1.27 1.27)) hide)) (pin "1") (pin "2"))

 (symbol (lib_id "GySymbols:LED") (at 106.68 41.91 90) (unit 1) (in_bom yes) (on_board yes)
  (property "Reference" "LED15" (id 0) (at 111.76 41.91 90))
  (property "Value" "LM301H" (id 1) (at 113.03 44.45 90))
  (property "Footprint" "AAAGYFootprints:LM301H_LED" (id 2) (at 106.68 41.91 0) (effects (font (size 1.27 1.27)) hide))
  (property "Datasheet" "~" (id 3) (at 106.68 41.91 0) (effects (font (size 1.27 1.27)) hide)) (pin "1") (pin "2"))

 (symbol (lib_id "GySymbols:LED") (at 118.11 41.91 90) (unit 1) (in_bom yes) (on_board yes) (fields_autoplaced)
  (property "Reference" "LED22" (id 0) (at 121.92 42.2274 90) (effects (font (size 1.27 1.27)) (justify right)))
  (property "Value" "LM301H" (id 1) (at 121.92 44.7674 90) (effects (font (size 1.27 1.27)) (justify right)))
  (property "Footprint" "AAAGYFootprints:LM301H_LED" (id 2) (at 118.11 41.91 0) (effects (font (size 1.27 1.27)) hide))
  (property "Datasheet" "~" (id 3) (at 118.11 41.91 0) (effects (font (size 1.27 1.27)) hide)) (pin "1") (pin "2"))

 (symbol (lib_id "GySymbols:LED") (at 144.78 86.36 90) (unit 1) (in_bom yes) (on_board yes) (fields_autoplaced)
  (property "Reference" "LED32" (id 0) (at 142.24 86.36 0))
  (property "Value" "LED" (id 1) (at 147.32 86.36 0))
  (property "Footprint" "AAAGYFootprints:SFH-4258_LED" (id 2) (at 144.78 86.36 0) (effects (font (size 1.27 1.27)) hide))
  (property "Datasheet" "~" (id 3) (at 144.78 86.36 0) (effects (font (size 1.27 1.27)) hide)) (pin "1") (pin "2"))

 (symbol (lib_id "Device:R_US") (at 160.02 74.93 0) (unit 1) (in_bom yes) (on_board yes) (fields_autoplaced)
  (property "Reference" "R6" (id 0) (at 162.56 73.6599 0) (effects (font (size 1.27 1.27)) (justify left)))
  (property "Value" "100" (id 1) (at 162.56 76.1999 0) (effects (font (size 1.27 1.27)) (justify left)))
  (property "Footprint" "Resistor_SMD:R_2512_6332Metric_Pad1.40x3.35mm_HandSolder" (id 2) (at 161.036 75.184 90) (effects (font (size 1.27 1.27)) hide))
  (property "Datasheet" "~" (id 3) (at 160.02 74.93 0) (effects (font (size 1.27 1.27)) hide)) (pin "1") (pin "2"))

 (symbol (lib_id "GySymbols:LED") (at 106.68 86.36 90) (unit 1) (in_bom yes) (on_board yes) (fields_autoplaced)
  (property "Reference" "LED18" (id 0) (at 110.49 86.6774 90) (effects (font (size 1.27 1.27)) (justify right)))
  (property "Value" "LM301H" (id 1) (at 110.49 89.2174 90) (effects (font (size 1.27 1.27)) (justify right)))
  (property "Footprint" "AAAGYFootprints:LM301H_LED" (id 2) (at 106.68 86.36 0) (effects (font (size 1.27 1.27)) hide))
  (property "Datasheet" "~" (id 3) (at 106.68 86.36 0) (effects (font (size 1.27 1.27)) hide)) (pin "1") (pin "2"))

 (symbol (lib_id "GySymbols:LED") (at 82.55 86.36 90) (unit 1) (in_bom yes) (on_board yes) (fields_autoplaced)
  (property "Reference" "LED4" (id 0) (at 86.36 86.6774 90) (effects (font (size 1.27 1.27)) (justify right)))
  (property "Value" "LM301H" (id 1) (at 86.36 89.2174 90) (effects (font (size 1.27 1.27)) (justify right)))
  (property "Footprint" "AAAGYFootprints:LM301H_LED" (id 2) (at 82.55 86.36 0) (effects (font (size 1.27 1.27)) hide))
  (property "Datasheet" "~" (id 3) (at 82.55 86.36 0) (effects (font (size 1.27 1.27)) hide)) (pin "1") (pin "2"))

 (sheet_instances (path "" (page "1")))

)
